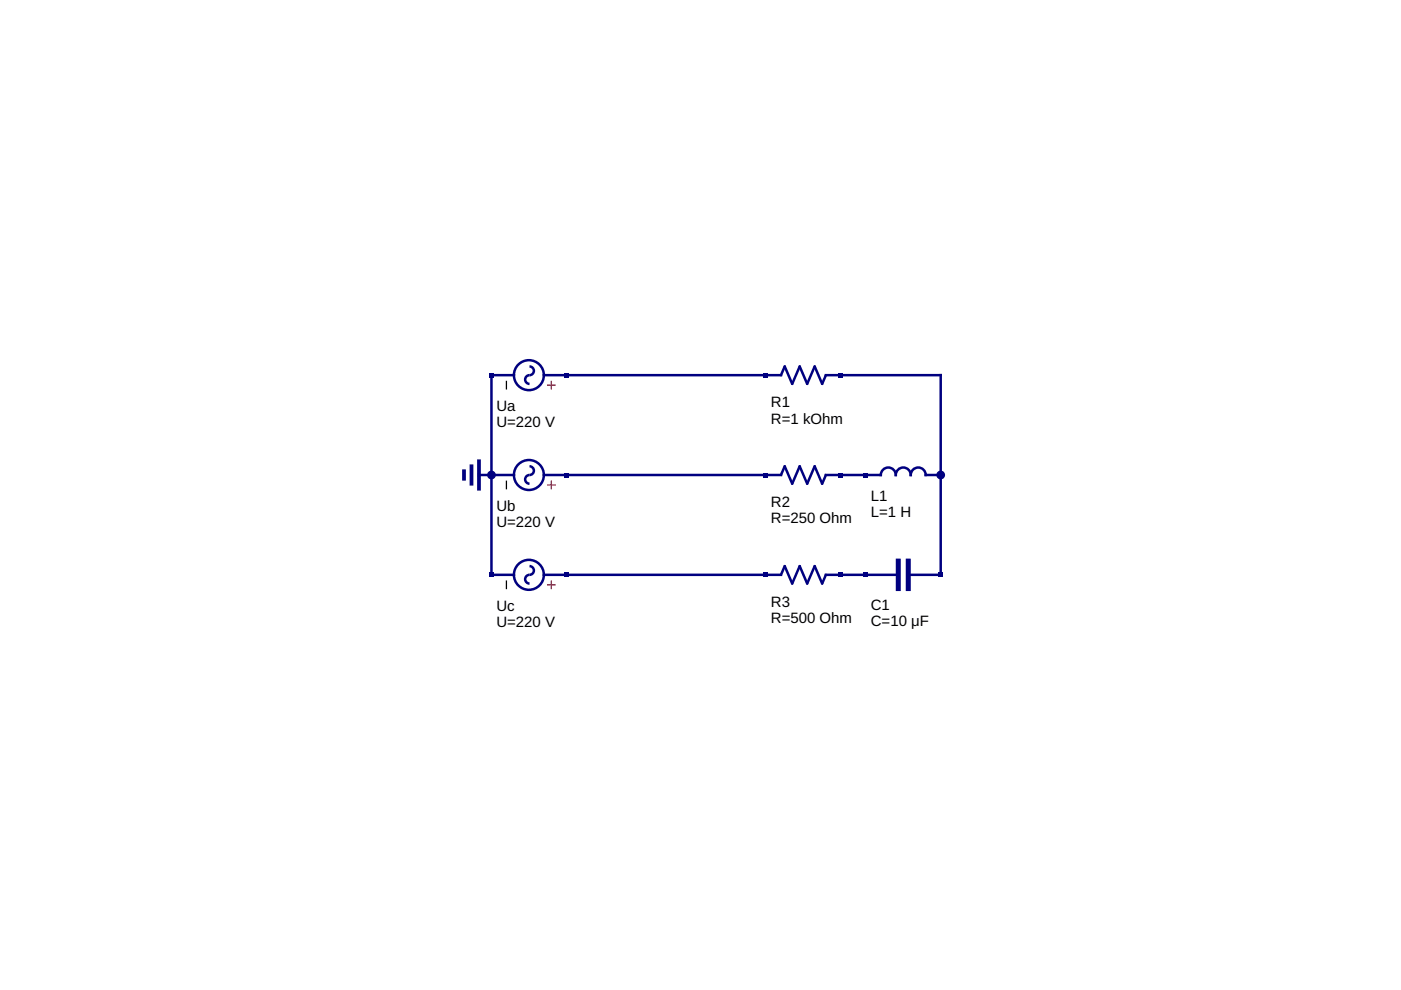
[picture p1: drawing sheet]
<svg xmlns="http://www.w3.org/2000/svg" width="297mm" height="210mm" viewBox="0 0 297 210" stroke-linecap="round" stroke-linejoin="round" font-family="sans-serif">
<g fill="none" stroke="#000080" stroke-width=".53">
<path d="M109 79.5h-4.8v42.4h4.8M112.3 77.7a.93 .93 0 0 1 .9 .9 .93 .93 0 0 1-.9 .9 .93 .93 0 0 0-1 1 .93 .93 0 0 0 1 .9M115.3 79.5h50.3l.8-1.8 1.6 3.7 1.6-3.7 1.5 3.7 1.6-3.7 1.6 3.7 .8-1.9h24.3v42.4h-6.8M112.3 98.9a.93 .93 0 0 1 .9 .9 .93 .93 0 0 1-.9 .9 .93 .93 0 0 0-1 .9 .93 .93 0 0 0 1 1M101.6 100.7h7.4M115.3 100.7h50.3l.8-1.8 1.6 3.7 1.6-3.7 1.5 3.7 1.6-3.7 1.6 3.7 .8-1.9h11.6a1.59 1.59 0 0 1 1.6-1.6 1.59 1.59 0 0 1 1.6 1.6 1.59 1.59 0 0 1 1.6-1.6 1.59 1.59 0 0 1 1.6 1.6 1.59 1.59 0 0 1 1.6-1.6 1.59 1.59 0 0 1 1.6 1.6h3.1M112.3 120a.93 .93 0 0 1 .9 1 .93 .93 0 0 1-.9 .9 .93 .93 0 0 0-1 .9 .93 .93 0 0 0 1 .9M115.3 121.9h50.3l.8-1.9 1.6 3.7 1.6-3.7 1.5 3.7 1.6-3.7 1.6 3.7 .8-1.8h15.4"/>
<circle cx="112.1" cy="79.5" r="3.2"/>
<circle cx="112.1" cy="100.7" r="3.2"/>
<circle cx="112.1" cy="121.9" r="3.2"/>
</g>
<path d="M116.1 81.7h1.6M116.9 80.9v1.6M116.1 102.8h1.6M116.9 102v1.6M116.1 124h1.6M116.9 123.2v1.6" fill="none" stroke="#f00" stroke-width=".26"/>
<path d="M107.4 80.9v1.6M107.4 102v1.6M107.4 123.2v1.6" fill="none" stroke="#000" stroke-width=".26"/>
<path d="M190.5 119v5.8M192.6 119v5.8" fill="none" stroke="#000080" stroke-width="1.1"/>
<path d="M98.4 99.9v1.6M100 98.9v3.7M101.6 97.8v5.8" fill="none" stroke="#000080" stroke-width=".79"/>
<g fill="#000080">
<path d="M119.5 79h1.1v1.1h-1.1z"/>
<path d="M103.7 79h1v1.1h-1z"/>
<path d="M119.5 100.2h1.1v1h-1.1z"/>
</g>
<circle cx="104.2" cy="100.7" r=".79" fill="#000080" stroke="#000080" stroke-width=".26"/>
<g fill="#000080">
<path d="M119.5 121.3h1.1v1.1h-1.1z"/>
<path d="M103.7 121.3h1v1.1h-1z"/>
<path d="M161.9 100.2h1v1h-1z"/>
<path d="M177.8 100.2h1v1h-1z"/>
<path d="M161.9 79h1v1.1h-1z"/>
<path d="M177.8 79h1v1.1h-1z"/>
<path d="M161.9 121.3h1v1.1h-1z"/>
<path d="M177.8 121.3h1v1.1h-1z"/>
<path d="M183 100.2h1.1v1h-1.1z"/>
</g>
<circle cx="199.4" cy="100.7" r=".79" fill="#000080" stroke="#000080" stroke-width=".26"/>
<g fill="#000080">
<path d="M183 121.3h1.1v1.1h-1.1z"/>
<path d="M198.9 121.3h1.1v1.1h-1.1z"/>
</g>
<g font-size="3.2">
<text x="105.3" y="87.2">Ua</text>
<text x="163.5" y="86.4">R1</text>
<text x="163.5" y="89.8">R=1 kOhm</text>
<text x="105.3" y="90.6">U=220 V</text>
<text x="163.5" y="107.6">R2</text>
<text x="184.6" y="106.2">L1</text>
<text x="105.3" y="108.3">Ub</text>
<text x="105.3" y="111.8">U=220 V</text>
<text x="163.5" y="111">R=250 Ohm</text>
<text x="184.6" y="109.7">L=1 H</text>
<text x="105.3" y="129.5">Uc</text>
<text x="163.5" y="128.7">R3</text>
<text x="184.6" y="129.2">C1</text>
<text x="105.3" y="133">U=220 V</text>
<text x="163.5" y="132.2">R=500 Ohm</text>
<text x="184.6" y="132.7">C=10 μF</text>
</g>
</svg>
